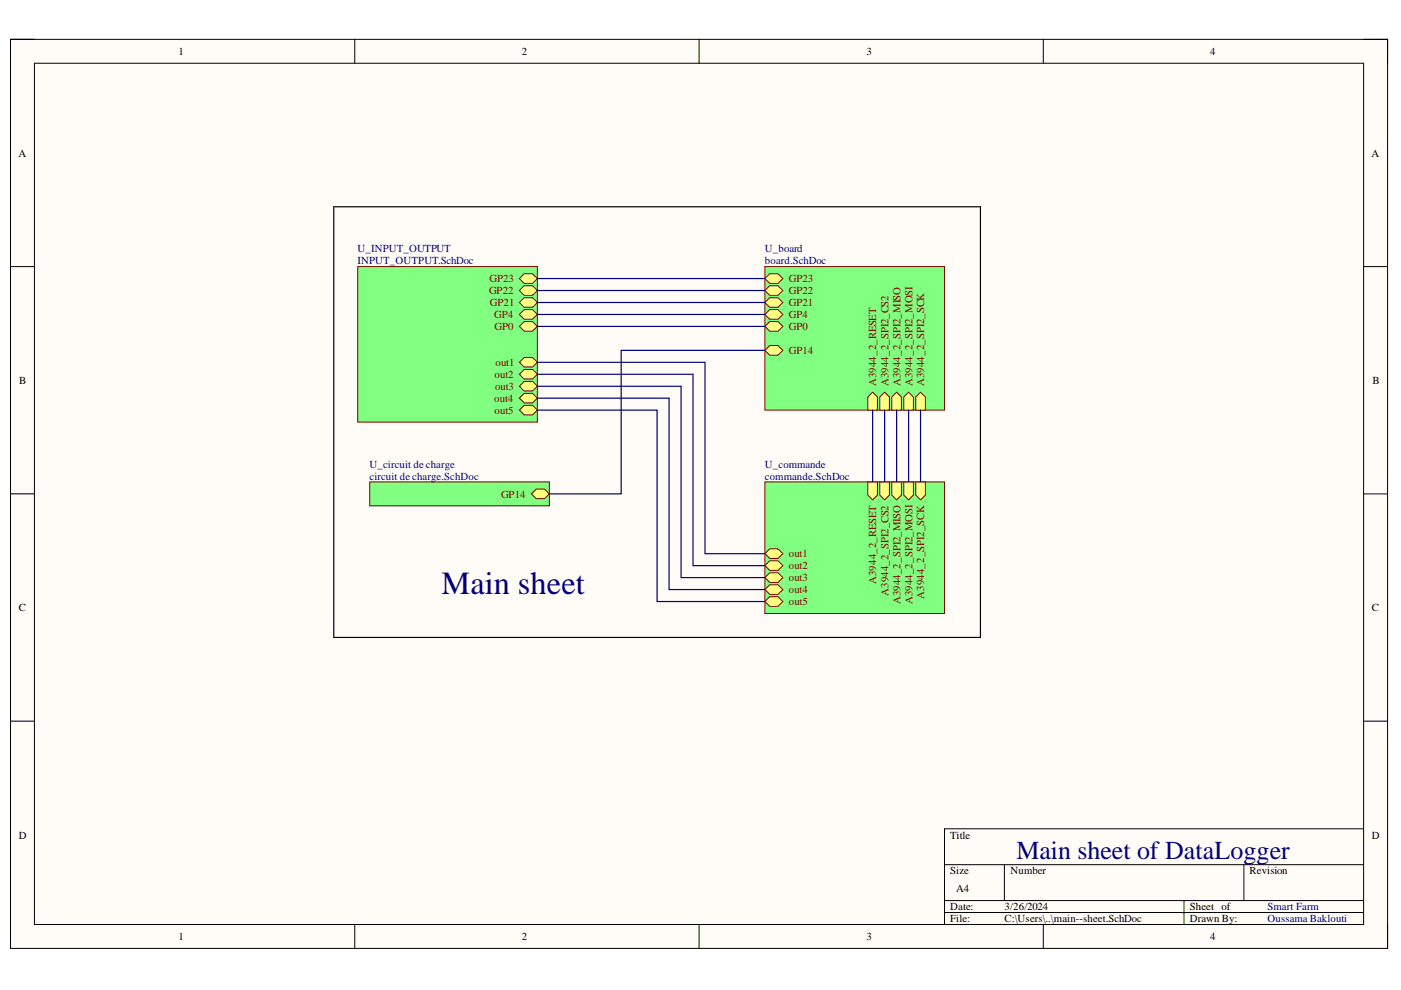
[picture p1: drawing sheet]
<svg xmlns="http://www.w3.org/2000/svg" width="297mm" height="210mm" viewBox="0 0 297 210" stroke-linecap="round" stroke-linejoin="round" font-family="sans-serif">
<path d="M2.2 8.3h292v192.8h-292z" fill-rule="evenodd" fill="#fffcf8"/>
<path d="M2.2 8.3h292v192.8h-292z" fill="none" stroke="#000" stroke-width=".21"/>
<path d="M7.3 13.4h281.8v182.6h-281.8z" fill-rule="evenodd" fill="#fffcf8"/>
<g fill="none" stroke="#000" stroke-width=".21">
<path d="M2.2 8.3h5.1M7.3 13.4h281.8v182.6h-281.8zM75.2 8.3v5.1M148.2 8.3v5.1M221.2 8.3v5.1M289.1 8.3h5.1v5.1M2.2 56.5h5.1M289.1 56.5h5.1M2.2 104.7h5.1M289.1 104.7h5.1M2.2 152.9h5.1M289.1 152.9h5.1"/>
<path d="M289.1 175.7h-88.8v20.3M75.2 196v5.1M148.2 196v5.1M200.3 183.3h88.8M200.3 190.9h88.8M200.3 193.5h88.8M212.9 183.3v7.6M221.2 196v5.1M251 190.9v5.1M263.7 183.3v7.6M294.2 196v5.1"/>
</g>
<path d="M162.2 56.5h38.1v30.5h-38.1z" fill-rule="evenodd" fill="#80ff80"/>
<path d="M162.2 56.5h38.1v30.5h-38.1z" fill="none" stroke="#800000" stroke-width=".21"/>
<path d="M162.2 59.1l1-1.1h1.8l1 1.1-1 1h-1.8z" fill-rule="evenodd" fill="#ffff80"/>
<path d="M162.2 59.1l1-1.1h1.8l1 1.1-1 1h-1.8z" fill="none" stroke="#800000" stroke-width=".21"/>
<path d="M162.2 61.6l1-1h1.8l1 1-1 1h-1.8z" fill-rule="evenodd" fill="#ffff80"/>
<path d="M162.2 61.6l1-1h1.8l1 1-1 1h-1.8z" fill="none" stroke="#800000" stroke-width=".21"/>
<path d="M162.2 64.1l1-1h1.8l1 1-1 1h-1.8z" fill-rule="evenodd" fill="#ffff80"/>
<path d="M162.2 64.1l1-1h1.8l1 1-1 1h-1.8z" fill="none" stroke="#800000" stroke-width=".21"/>
<path d="M194.2 84.2l1-1 1 1v2.8h-2z" fill-rule="evenodd" fill="#ffff80"/>
<path d="M194.2 84.2l1-1 1 1v2.8h-2z" fill="none" stroke="#800000" stroke-width=".21"/>
<path d="M191.6 84.2l1-1 1.1 1v2.8h-2.1z" fill-rule="evenodd" fill="#ffff80"/>
<path d="M191.6 84.2l1-1 1.1 1v2.8h-2.1z" fill="none" stroke="#800000" stroke-width=".21"/>
<path d="M189.1 84.2l1-1 1 1v2.8h-2z" fill-rule="evenodd" fill="#ffff80"/>
<path d="M189.1 84.2l1-1 1 1v2.8h-2z" fill="none" stroke="#800000" stroke-width=".21"/>
<path d="M186.5 84.2l1.1-1 1 1v2.8h-2.1z" fill-rule="evenodd" fill="#ffff80"/>
<path d="M186.5 84.2l1.1-1 1 1v2.8h-2.1z" fill="none" stroke="#800000" stroke-width=".21"/>
<path d="M163.2 65.7h1.8l1 1-1 1h-1.8l-1-1z" fill-rule="evenodd" fill="#ffff80"/>
<path d="M163.2 65.7h1.8l1 1-1 1h-1.8l-1-1z" fill="none" stroke="#800000" stroke-width=".21"/>
<path d="M162.2 69.2l1-1h1.8l1 1-1 1h-1.8z" fill-rule="evenodd" fill="#ffff80"/>
<path d="M162.2 69.2l1-1h1.8l1 1-1 1h-1.8z" fill="none" stroke="#800000" stroke-width=".21"/>
<path d="M163.2 73.3h1.8l1 1-1 1h-1.8l-1-1z" fill-rule="evenodd" fill="#ffff80"/>
<path d="M163.2 73.3h1.8l1 1-1 1h-1.8l-1-1z" fill="none" stroke="#800000" stroke-width=".21"/>
<path d="M184 84.2l1-1 1 1v2.8h-2z" fill-rule="evenodd" fill="#ffff80"/>
<path d="M184 84.2l1-1 1 1v2.8h-2z" fill="none" stroke="#800000" stroke-width=".21"/>
<path d="M78.4 102.2h38.1v5h-38.1z" fill-rule="evenodd" fill="#80ff80"/>
<path d="M78.4 102.2h38.1v5h-38.1z" fill="none" stroke="#800000" stroke-width=".21"/>
<path d="M112.7 104.7l1-1h1.8l1 1-1 1h-1.8z" fill-rule="evenodd" fill="#ffff80"/>
<path d="M112.7 104.7l1-1h1.8l1 1-1 1h-1.8z" fill="none" stroke="#800000" stroke-width=".21"/>
<path d="M162.2 102.2h38.1v27.9h-38.1z" fill-rule="evenodd" fill="#80ff80"/>
<path d="M162.2 102.2h38.1v27.9h-38.1z" fill="none" stroke="#800000" stroke-width=".21"/>
<path d="M184 102.2h2v2.8l-1 1-1-1z" fill-rule="evenodd" fill="#ffff80"/>
<path d="M184 102.2h2v2.8l-1 1-1-1z" fill="none" stroke="#800000" stroke-width=".21"/>
<path d="M189.1 102.2h2v2.8l-1 1-1-1z" fill-rule="evenodd" fill="#ffff80"/>
<path d="M189.1 102.2h2v2.8l-1 1-1-1z" fill="none" stroke="#800000" stroke-width=".21"/>
<path d="M194.2 102.2h2v2.8l-1 1-1-1z" fill-rule="evenodd" fill="#ffff80"/>
<path d="M194.2 102.2h2v2.8l-1 1-1-1z" fill="none" stroke="#800000" stroke-width=".21"/>
<path d="M191.6 102.2h2.1v2.8l-1.1 1-1-1z" fill-rule="evenodd" fill="#ffff80"/>
<path d="M191.6 102.2h2.1v2.8l-1.1 1-1-1z" fill="none" stroke="#800000" stroke-width=".21"/>
<path d="M186.5 102.2h2.1v2.8l-1 1-1.1-1z" fill-rule="evenodd" fill="#ffff80"/>
<path d="M186.5 102.2h2.1v2.8l-1 1-1.1-1z" fill="none" stroke="#800000" stroke-width=".21"/>
<path d="M162.2 117.4l1-1h1.8l1 1-1 1h-1.8z" fill-rule="evenodd" fill="#ffff80"/>
<path d="M162.2 117.4l1-1h1.8l1 1-1 1h-1.8z" fill="none" stroke="#800000" stroke-width=".21"/>
<path d="M163.2 118.9h1.8l1 1-1 1h-1.8l-1-1z" fill-rule="evenodd" fill="#ffff80"/>
<path d="M163.2 118.9h1.8l1 1-1 1h-1.8l-1-1z" fill="none" stroke="#800000" stroke-width=".21"/>
<path d="M162.2 122.5l1-1.1h1.8l1 1.1-1 1h-1.8z" fill-rule="evenodd" fill="#ffff80"/>
<path d="M162.2 122.5l1-1.1h1.8l1 1.1-1 1h-1.8z" fill="none" stroke="#800000" stroke-width=".21"/>
<path d="M162.2 125l1-1h1.8l1 1-1 1h-1.8z" fill-rule="evenodd" fill="#ffff80"/>
<path d="M162.2 125l1-1h1.8l1 1-1 1h-1.8z" fill="none" stroke="#800000" stroke-width=".21"/>
<path d="M162.2 127.5l1-1h1.8l1 1-1 1.1h-1.8z" fill-rule="evenodd" fill="#ffff80"/>
<path d="M162.2 127.5l1-1h1.8l1 1-1 1.1h-1.8z" fill="none" stroke="#800000" stroke-width=".21"/>
<path d="M75.8 56.5h38.1v33h-38.1z" fill-rule="evenodd" fill="#80ff80"/>
<path d="M75.8 56.5h38.1v33h-38.1z" fill="none" stroke="#800000" stroke-width=".21"/>
<path d="M110.1 59.1l1-1.1h1.8l1 1.1-1 1h-1.8z" fill-rule="evenodd" fill="#ffff80"/>
<path d="M110.1 59.1l1-1.1h1.8l1 1.1-1 1h-1.8z" fill="none" stroke="#800000" stroke-width=".21"/>
<path d="M110.1 61.6l1-1h1.8l1 1-1 1h-1.8z" fill-rule="evenodd" fill="#ffff80"/>
<path d="M110.1 61.6l1-1h1.8l1 1-1 1h-1.8z" fill="none" stroke="#800000" stroke-width=".21"/>
<path d="M110.1 64.1l1-1h1.8l1 1-1 1h-1.8z" fill-rule="evenodd" fill="#ffff80"/>
<path d="M110.1 64.1l1-1h1.8l1 1-1 1h-1.8z" fill="none" stroke="#800000" stroke-width=".21"/>
<path d="M111.1 65.7h1.8l1 1-1 1h-1.8l-1-1z" fill-rule="evenodd" fill="#ffff80"/>
<path d="M111.1 65.7h1.8l1 1-1 1h-1.8l-1-1z" fill="none" stroke="#800000" stroke-width=".21"/>
<path d="M110.1 69.2l1-1h1.8l1 1-1 1h-1.8z" fill-rule="evenodd" fill="#ffff80"/>
<path d="M110.1 69.2l1-1h1.8l1 1-1 1h-1.8z" fill="none" stroke="#800000" stroke-width=".21"/>
<path d="M110.1 76.8l1-1h1.8l1 1-1 1h-1.8z" fill-rule="evenodd" fill="#ffff80"/>
<path d="M110.1 76.8l1-1h1.8l1 1-1 1h-1.8z" fill="none" stroke="#800000" stroke-width=".21"/>
<path d="M110.1 79.4l1-1.1h1.8l1 1.1-1 1h-1.8z" fill-rule="evenodd" fill="#ffff80"/>
<path d="M110.1 79.4l1-1.1h1.8l1 1.1-1 1h-1.8z" fill="none" stroke="#800000" stroke-width=".21"/>
<path d="M111.1 80.9h1.8l1 1-1 1h-1.8l-1-1z" fill-rule="evenodd" fill="#ffff80"/>
<path d="M111.1 80.9h1.8l1 1-1 1h-1.8l-1-1z" fill="none" stroke="#800000" stroke-width=".21"/>
<path d="M110.1 84.4l1-1h1.8l1 1-1 1h-1.8z" fill-rule="evenodd" fill="#ffff80"/>
<path d="M110.1 84.4l1-1h1.8l1 1-1 1h-1.8z" fill="none" stroke="#800000" stroke-width=".21"/>
<path d="M110.1 87l1-1.1h1.8l1 1.1-1 1h-1.8z" fill-rule="evenodd" fill="#ffff80"/>
<path d="M110.1 87l1-1.1h1.8l1 1.1-1 1h-1.8z" fill="none" stroke="#800000" stroke-width=".21"/>
<g fill="none" stroke="#000080" stroke-width=".25">
<path d="M113.9 59.1h48.3M113.9 76.8h35.6v40.6h12.7M113.9 79.4h33v40.5h15.3M113.9 61.6h48.3M113.9 64.1h48.3M113.9 66.7h48.3M113.9 69.2h48.3M162.2 74.3h-30.5v30.4h-15.2M113.9 81.9h30.5v40.6h17.8M113.9 84.4h28v40.6h20.3M113.9 87h25.4v40.5h22.9M185 87v15.2"/>
<path d="M187.6 87v15.2M190.1 87v15.2M192.6 87v15.2M195.2 87v15.2"/>
</g>
<path d="M70.8 43.8h137.1v91.4h-137.1z" fill="none" stroke="#000" stroke-width=".25"/>
<text font-size="6.8" fill="#000080" x="93.6" y="126">Main sheet</text>
<text font-size="5.5" fill="#000080" x="215.5" y="182.2">Main sheet of DataLogger</text>
<g font-size="2.3">
<text x="37.9" y="11.6">1</text>
<text x="110.6" y="11.6">2</text>
<text x="183.7" y="11.6">3</text>
<text x="256.6" y="11.6">4</text>
<text x="3.9" y="33.3">A</text>
<text x="290.8" y="33.3">A</text>
<text x="4.1" y="81.4">B</text>
<text x="291" y="81.4">B</text>
<text x="4" y="129.6">C</text>
<text x="290.9" y="129.6">C</text>
<text x="4" y="177.8">D</text>
<text x="201.5" y="177.8">Title</text>
<text x="290.9" y="177.8">D</text>
<text x="201.5" y="185.4">Size</text>
<text x="214.2" y="185.4">Number</text>
<text x="264.9" y="185.4">Revision</text>
<text x="202.7" y="189.2">A4</text>
<text x="201.5" y="193">Date:</text>
<text x="201.5" y="195.5">File:</text>
<text x="213" y="193">3/26/2024</text>
<text x="213" y="195.5">C:\Users\..\main--sheet.SchDoc</text>
<text x="252.3" y="193">Sheet of</text>
<text x="252.3" y="195.5">Drawn By:</text>
<text x="37.9" y="199.3">1</text>
<text x="110.6" y="199.3">2</text>
<text x="183.7" y="199.3">3</text>
<text x="256.6" y="199.3">4</text>
</g>
<g font-size="2.3" fill="#000080">
<text x="75.8" y="53.5">U_INPUT_OUTPUT</text>
<text x="162.2" y="53.5">U_board</text>
<text x="75.8" y="56.1">INPUT_OUTPUT.SchDoc</text>
<text x="162.2" y="56.1">board.SchDoc</text>
<text x="78.3" y="99.2">U_circuit de charge</text>
<text x="78.3" y="101.7">circuit de charge.SchDoc</text>
<text x="162.2" y="99.2">U_commande</text>
<text x="162.2" y="101.7">commande.SchDoc</text>
<text x="268.7" y="193">Smart Farm</text>
<text x="268.7" y="195.5">Oussama Baklouti</text>
</g>
<g font-size="2.3" fill="#800000">
<text x="103.8" y="59.9">GP23</text>
<text x="167.2" y="59.9">GP23</text>
<text x="103.7" y="62.4">GP22</text>
<text x="103.9" y="64.9">GP21</text>
<text x="167.2" y="62.4">GP22</text>
<text x="167.2" y="64.9">GP21</text>
<text x="104.8" y="67.4">GP4</text>
<text x="104.9" y="70">GP0</text>
<text x="167.2" y="67.4">GP4</text>
<text x="167.2" y="70">GP0</text>
<text x="105" y="77.6">out1</text>
<text x="167.2" y="75">GP14</text>
<text x="104.9" y="80.1">out2</text>
<text x="105" y="82.6">out3</text>
<text x="185.7" y="81.9" transform="rotate(-90 185.7 81.9)">A3944_2_RESET</text>
<text x="188.4" y="81.9" transform="rotate(-90 188.4 81.9)">A3944_2_SPI2_CS2</text>
<text x="190.9" y="81.9" transform="rotate(-90 190.9 81.9)">A3944_2_SPI2_MISO</text>
<text x="193.4" y="81.9" transform="rotate(-90 193.4 81.9)">A3944_2_SPI2_MOSI</text>
<text x="196" y="81.9" transform="rotate(-90 196 81.9)">A3944_2_SPI2_SCK</text>
<text x="104.8" y="85.2">out4</text>
<text x="104.9" y="87.7">out5</text>
<text x="106.2" y="105.5">GP14</text>
<text x="167.2" y="118.2">out1</text>
<text x="167.2" y="120.7">out2</text>
<text x="167.2" y="123.2">out3</text>
<text x="167.2" y="125.8">out4</text>
<text x="185.7" y="123.8" transform="rotate(-90 185.7 123.8)">A3944_2_RESET</text>
<text x="167.2" y="128.3">out5</text>
<text x="188.4" y="126.4" transform="rotate(-90 188.4 126.4)">A3944_2_SPI2_CS2</text>
<text x="190.9" y="128.1" transform="rotate(-90 190.9 128.1)">A3944_2_SPI2_MISO</text>
<text x="193.4" y="128.1" transform="rotate(-90 193.4 128.1)">A3944_2_SPI2_MOSI</text>
<text x="196" y="127" transform="rotate(-90 196 127)">A3944_2_SPI2_SCK</text>
</g>
</svg>
